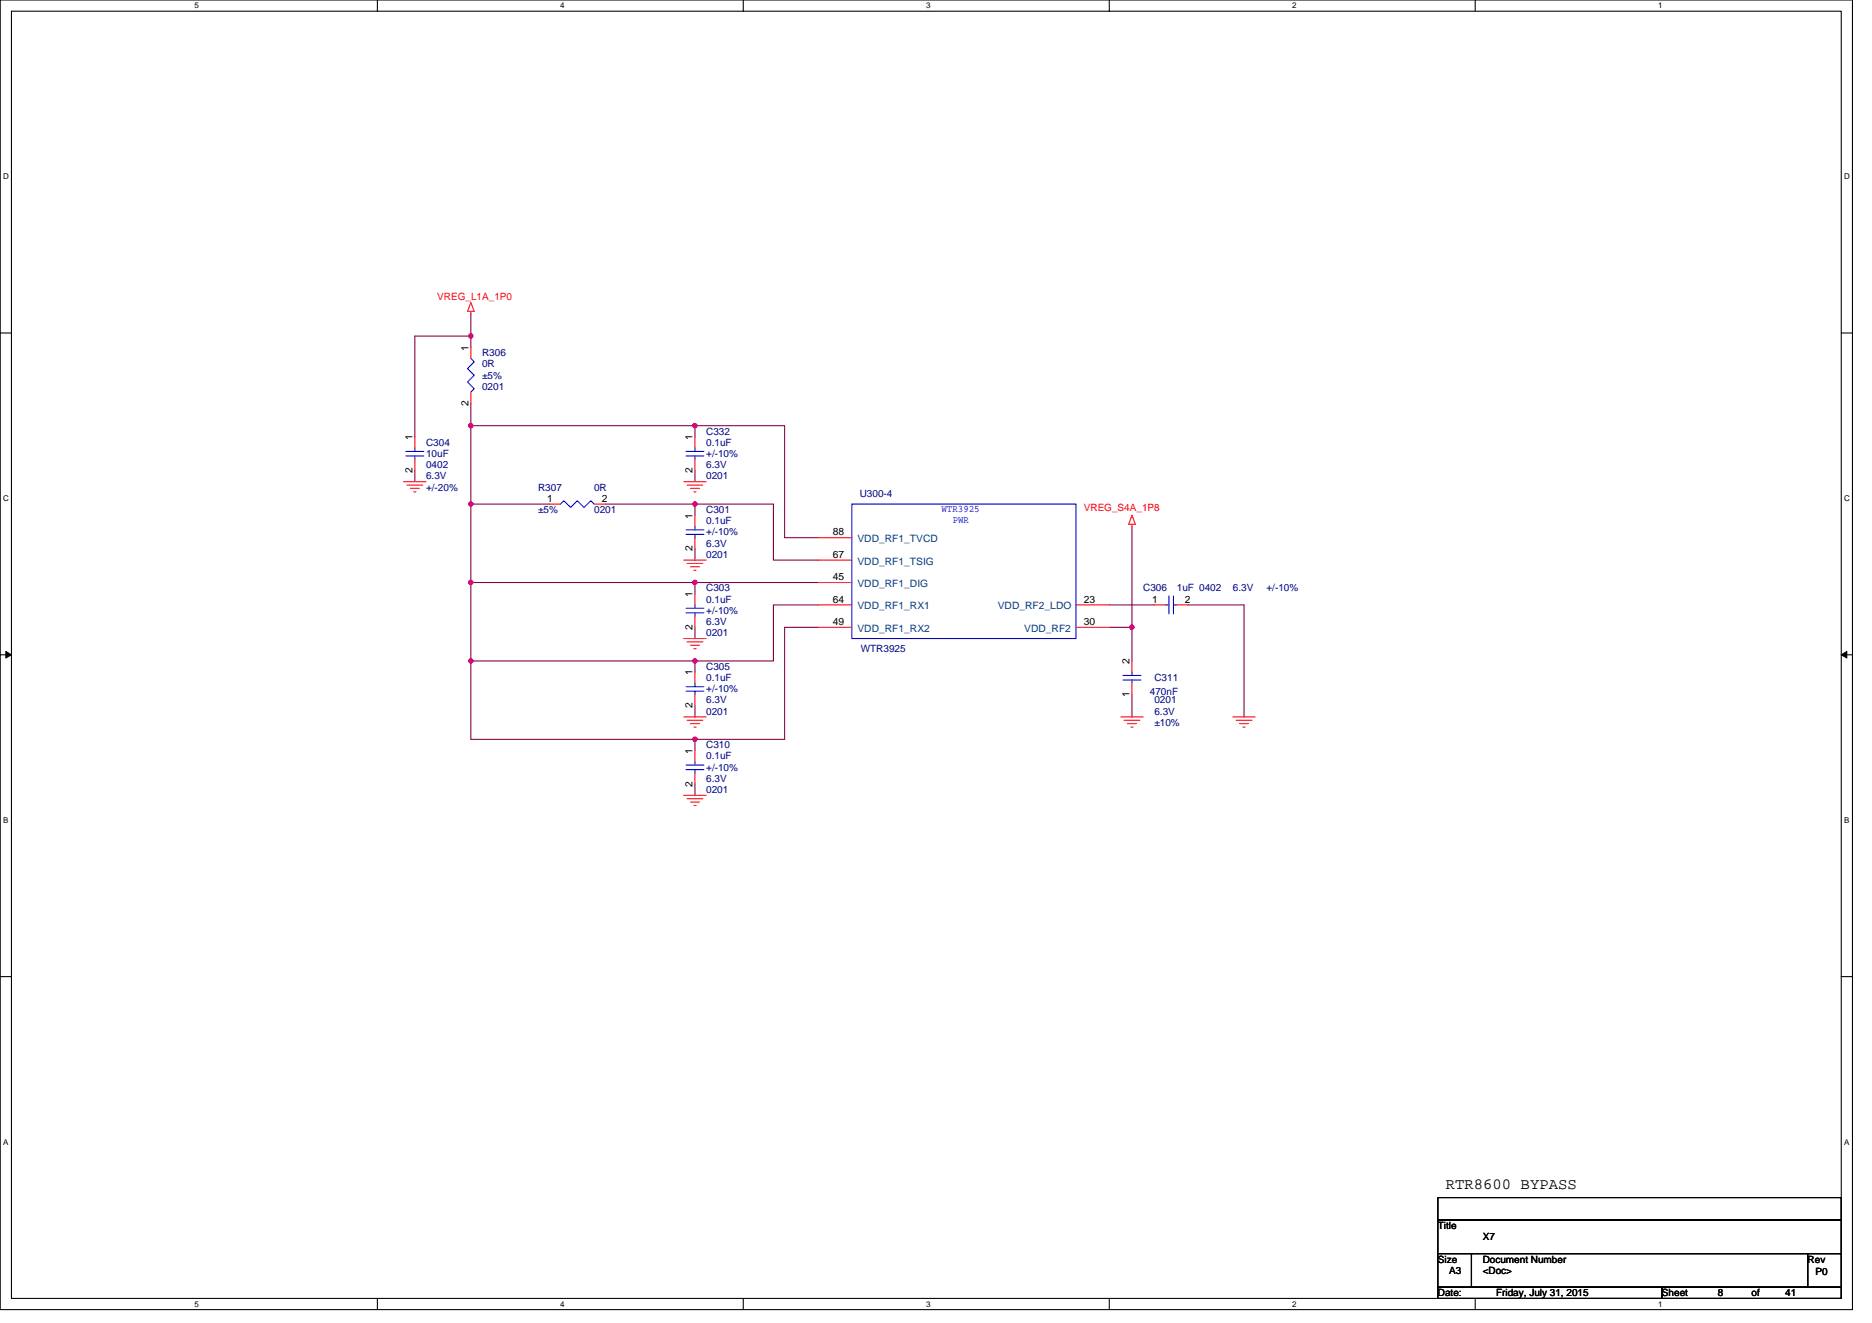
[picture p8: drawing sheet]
<svg xmlns="http://www.w3.org/2000/svg" width="297mm" height="210mm" viewBox="0 0 297 210" stroke-linecap="round" stroke-linejoin="round" font-family="sans-serif">
<path d="M0 0h293.9v207.9h-293.9zM1.8 1.8h290.4v204.3h-290.4z" fill="none" stroke="#000" stroke-width=".17"/>
<g fill="#fff">
<path d="M30.8 .2h.7v1.4h-.7z"/>
<path d="M30.8 206.3h.7v1.4h-.7z"/>
</g>
<path d="M59.9 0v1.8M59.9 206.1v1.8" fill="none" stroke="#000" stroke-width=".17"/>
<g fill="#fff">
<path d="M88.9 .2h.7v1.4h-.7z"/>
<path d="M88.9 206.3h.7v1.4h-.7z"/>
</g>
<path d="M117.9 0v1.8M117.9 206.1v1.8" fill="none" stroke="#000" stroke-width=".17"/>
<g fill="#fff">
<path d="M147 .2h.7v1.4h-.7z"/>
<path d="M147 206.3h.7v1.4h-.7z"/>
</g>
<path d="M176 0v1.8M176 206.1v1.8" fill="none" stroke="#000" stroke-width=".17"/>
<g fill="#fff">
<path d="M205 .2h.7v1.4h-.7z"/>
<path d="M205 206.3h.7v1.4h-.7z"/>
</g>
<path d="M234.1 0v1.8M234.1 206.1v1.8" fill="none" stroke="#000" stroke-width=".17"/>
<g fill="#fff">
<path d="M263.1 .2h.7v1.4h-.7z"/>
<path d="M263.1 206.3h.7v1.4h-.7z"/>
<path d="M.5 27.3h.9v1.4h-.9z"/>
<path d="M292.6 27.3h.9v1.4h-.9z"/>
<path d="M.5 78.4h.9v1.4h-.9z"/>
<path d="M292.6 78.4h.9v1.4h-.9z"/>
</g>
<path d="M0 52.9h1.8M292.2 52.9h1.7" fill="none" stroke="#000" stroke-width=".17"/>
<g fill="#fff">
<path d="M.5 129.5h.8v1.4h-.8z"/>
<path d="M292.6 129.5h.9v1.4h-.9z"/>
</g>
<path d="M0 103.9h1.8M292.2 103.9h1.7" fill="none" stroke="#000" stroke-width=".17"/>
<path d="M.9 103.4l.9 .5-.9 .5zM292.2 103.9l.8-.5v1z" fill="#000" stroke="#000" stroke-width=".16"/>
<g fill="#fff">
<path d="M.5 180.5h.8v1.4h-.8z"/>
<path d="M292.6 180.5h.9v1.4h-.9z"/>
</g>
<path d="M0 155h1.8M292.2 155h1.7M228.2 190.1h64v3.5h-64zM228.2 193.6h64v5.4h-64zM228.2 199h5.3v5.3h-5.3zM233.5 199h53.3v5.3h-53.3zM286.8 199h5.4v5.3h-5.4zM228.2 204.3h35.5v1.8h-35.5zM263.7 204.3h28.5v1.8h-28.5z" fill="none" stroke="#000" stroke-width=".17"/>
<g fill="none" stroke="#800040" stroke-width=".17">
<path d="M74.7 49.8v3.5M74.7 55.1v-1.8h-8.9v16M65.8 74.7v1.8M74.7 67.6h35.6M74.7 67.6v12.4M74.7 64v3.6M110.3 67.6v1.7M110.3 74.7v1.8M110.3 67.6h14.2v17.7h5.3M74.7 80h12.5M74.7 92.5h35.6M74.7 80v24.9"/>
<path d="M96.1 80h14.2M110.3 80h12.4v8.9h7.1M110.3 80v1.8M110.3 87.1v1.8M110.3 92.5v1.7M110.3 99.6v1.7M110.3 92.5h19.5M129.8 96h-7.1v8.9h-12.4M129.8 99.6h-5.3v17.7h-14.2M176.1 96h7.1M176.1 99.6h3.5M179.6 99.6v5.3"/>
<path d="M179.6 83.6v16M188.5 96h8.9v17.8M74.7 104.9h35.6M74.7 104.9v12.4h35.6M110.3 104.9v1.8M110.3 112v1.8M110.3 117.3v1.8M179.6 110.2v3.6M110.3 124.5v1.7"/>
</g>
<g fill="#f0f" stroke="#f0f" stroke-width=".17">
<circle cx="74.7" cy="67.6" r=".35"/>
<circle cx="110.3" cy="67.6" r=".35"/>
<circle cx="74.7" cy="80" r=".35"/>
<circle cx="110.3" cy="80" r=".35"/>
<circle cx="74.7" cy="92.4" r=".35"/>
<circle cx="110.3" cy="92.4" r=".35"/>
<circle cx="110.3" cy="104.9" r=".35"/>
<circle cx="110.3" cy="117.3" r=".35"/>
<circle cx="74.7" cy="104.9" r=".35"/>
<circle cx="179.6" cy="99.6" r=".35"/>
<circle cx="74.7" cy="53.3" r=".35"/>
</g>
<g fill="none" stroke="#f00" stroke-width=".17">
<path d="M74.7 48l.5 1.4h-1zM74.7 49.4v.4M74.7 55.1v1.8M64 76.5h3.6M64.6 77h2.5M65.1 77.5h1.4M65.7 78.1h.3M65.8 69.3v1.8M65.8 72.9v1.8M74.7 62.2v1.8M108.5 76.5h3.6M109 77h2.5"/>
<path d="M109.6 77.5h1.4M110.1 78.1h.3M110.3 69.3v1.8M110.3 72.9v1.8M87.2 80h1.7M94.3 80h1.8M108.5 88.9h3.6M109 89.4h2.5M109.6 90h1.4M110.1 90.5h.3M110.3 94.2v1.8M110.3 97.8v1.8"/>
<path d="M110.3 81.8v1.8M110.3 85.3v1.8M129.8 85.3h5.4M129.8 88.9h5.4M129.8 92.5h5.4M129.8 96h5.4M129.8 99.6h5.4M170.7 96h5.4M170.7 99.6h5.4M179.6 81.8l.5 1.4h-1zM179.6 83.2v.4M183.2 96h1.8"/>
<path d="M186.7 96h1.8M108.5 101.3h3.6M108.5 113.8h3.6M109 101.9h2.5M109 114.3h2.5M109.6 102.4h1.4M109.6 114.9h1.4M110.1 103h.3M110.1 115.4h.3M110.3 106.7v1.8M110.3 110.2v1.8M110.3 119.1v1.8"/>
<path d="M177.8 113.8h3.6M178.4 114.3h2.5M178.9 114.9h1.4M179.4 115.4h.4M179.6 108.5v1.7M179.6 104.9v1.8M195.6 113.8h3.6M196.1 114.3h2.5M196.7 114.9h1.4M197.2 115.4h.4M108.5 126.2h3.6M109 126.8h2.5"/>
<path d="M109.6 127.3h1.4M110.1 127.8h.3M110.3 122.7v1.8"/>
</g>
<g fill="none" stroke="#00f" stroke-width=".17">
<path d="M74.7 56.9l.5 .5-1 1.1 1 1.1-1 1 1 1.1-.5 .5M64.4 71.6h2.8M64.4 72.4h2.8M65.8 71.1v.5M65.8 72.4v.5M108.9 71.6h2.8M108.9 72.4h2.8M110.3 71.1v.5M110.3 72.4v.5M88.9 80l.6-.5 1 1 1.1-1 1.1 1 1-1 .6 .5M108.9 96.5h2.8M108.9 97.3h2.8"/>
<path d="M108.9 84.1h2.8M108.9 84.8h2.8M110.3 96v.5M110.3 97.3v.5M110.3 83.6v.5M110.3 84.8v.5M135.2 80h35.5v21.3h-35.5zM185 96h.5M185.5 94.6v2.8M186.2 94.6v2.8M186.2 96h.5M108.9 109h2.8"/>
<path d="M108.9 109.7h2.8M110.3 108.5v.5M110.3 109.7v.5M178.2 107.9h2.8M178.2 107.2h2.8M179.6 107.9v.6M179.6 106.7v.5M108.9 121.4h2.8M108.9 122.2h2.8M110.3 120.9v.5M110.3 122.2v.5"/>
</g>
<text font-size="2.5" x="229.4" y="188.7">RTR8600 BYPASS</text>
<g font-size="1.6" fill="#f00">
<text x="69.4" y="47.6">VREG_L1A_1P0</text>
<text x="172" y="81.1">VREG_S4A_1P8</text>
</g>
<g font-size="1.6">
<text x="74.3" y="55.6" transform="rotate(-90 74.3 55.6)">1</text>
<text x="74.3" y="64.4" transform="rotate(-90 74.3 64.4)">2</text>
<text x="65.4" y="69.9" transform="rotate(-90 65.4 69.9)">1</text>
<text x="109.9" y="69.9" transform="rotate(-90 109.9 69.9)">1</text>
<text x="65.4" y="75.1" transform="rotate(-90 65.4 75.1)">2</text>
<text x="109.9" y="75.1" transform="rotate(-90 109.9 75.1)">2</text>
<text x="86.8" y="79.6">1</text>
<text x="95.5" y="79.6">2</text>
<text x="109.9" y="82.3" transform="rotate(-90 109.9 82.3)">1</text>
<text x="109.9" y="87.5" transform="rotate(-90 109.9 87.5)">2</text>
<text x="132.1" y="85">88</text>
<text x="132.1" y="88.5">67</text>
<text x="109.9" y="94.8" transform="rotate(-90 109.9 94.8)">1</text>
<text x="132.1" y="92.1">45</text>
<text x="132.1" y="95.6">64</text>
<text x="172" y="95.6">23</text>
<text x="182.8" y="95.6">1</text>
<text x="188" y="95.6">2</text>
<text x="109.9" y="99.9" transform="rotate(-90 109.9 99.9)">2</text>
<text x="132.1" y="99.2">49</text>
<text x="172" y="99.2">30</text>
<text x="109.9" y="107.2" transform="rotate(-90 109.9 107.2)">1</text>
<text x="179.2" y="105.4" transform="rotate(-90 179.2 105.4)">2</text>
<text x="109.9" y="112.4" transform="rotate(-90 109.9 112.4)">2</text>
<text x="179.2" y="110.6" transform="rotate(-90 179.2 110.6)">1</text>
<text x="109.9" y="119.7" transform="rotate(-90 109.9 119.7)">1</text>
<text x="109.9" y="124.8" transform="rotate(-90 109.9 124.8)">2</text>
<text x="228.2" y="195.1">Title</text>
<text x="235.3" y="196.8">X7</text>
<text x="228.2" y="200.4">Size</text>
<text x="229.9" y="202.2">A3</text>
<text x="235.3" y="200.4">Document Number</text>
<text x="235.3" y="202.2">&lt;Doc&gt;</text>
<text x="286.8" y="200.4">Rev</text>
<text x="288.1" y="202.3">P0</text>
<text x="228.2" y="205.7">Date:</text>
<text x="237.4" y="205.7">Friday, July 31, 2015</text>
<text x="263.7" y="205.7">Sheet</text>
<text x="272.6" y="205.7">8</text>
<text x="277.9" y="205.7">of</text>
<text x="283.3" y="205.7">41</text>
</g>
<g font-size="1.6" fill="#000080">
<text x="76.5" y="56.5">R306</text>
<text x="76.5" y="58.3">0R</text>
<text x="76.5" y="60.1">±5%</text>
<text x="76.5" y="61.9">0201</text>
<text x="67.6" y="70.8">C304</text>
<text x="112.1" y="69">C332</text>
<text x="112.1" y="70.8">0.1uF</text>
<text x="67.6" y="72.5">10uF</text>
<text x="67.6" y="74.3">0402</text>
<text x="67.6" y="76.1">6.3V</text>
<text x="67.6" y="77.9">+/-20%</text>
<text x="85.4" y="77.9">R307</text>
<text x="94.3" y="77.9">0R</text>
<text x="112.1" y="76.1">0201</text>
<text x="112.1" y="74.3">6.3V</text>
<text x="112.1" y="72.5">+/-10%</text>
<text x="85.4" y="81.4">±5%</text>
<text x="94.3" y="81.4">0201</text>
<text x="112.1" y="81.4">C301</text>
<text x="112.1" y="83.2">0.1uF</text>
<text x="136.4" y="78.9">U300-4</text>
<text x="112.1" y="88.5">0201</text>
<text x="112.1" y="86.8">6.3V</text>
<text x="112.1" y="85">+/-10%</text>
<text x="112.1" y="93.9">C303</text>
<text x="112.1" y="95.7">0.1uF</text>
<text x="181.4" y="93.9">C306</text>
<text x="186.7" y="93.9">1uF 0402</text>
<text x="195.6" y="93.9">6.3V</text>
<text x="201" y="93.9">+/-10%</text>
<text x="112.1" y="101">0201</text>
<text x="112.1" y="99.2">6.3V</text>
<text x="112.1" y="97.4">+/-10%</text>
<text x="112.1" y="106.3">C305</text>
<text x="136.6" y="103.5">WTR3925</text>
<text x="112.1" y="108.1">0.1uF</text>
<text x="112.1" y="113.4">0201</text>
<text x="112.1" y="111.7">6.3V</text>
<text x="112.1" y="109.9">+/-10%</text>
<text x="182.5" y="110.2">470nF</text>
<text x="183.2" y="108.1">C311</text>
<text x="183.2" y="111.7">0201</text>
<text x="183.2" y="113.4">6.3V</text>
<text x="112.1" y="118.8">C310</text>
<text x="183.2" y="115.2">±10%</text>
<text x="112.1" y="120.5">0.1uF</text>
<text x="112.1" y="125.9">0201</text>
<text x="112.1" y="124.1">6.3V</text>
<text x="112.1" y="122.3">+/-10%</text>
</g>
<g font-size="1.6" fill="#00f">
<text x="149.4" y="81.3">WTR3925</text>
<text x="151.2" y="83">PWR</text>
</g>
<g font-size="1.6" fill="#004080">
<text x="136.1" y="86.1">VDD_RF1_TVCD</text>
<text x="136.1" y="89.6">VDD_RF1_TSIG</text>
<text x="136.1" y="93.2">VDD_RF1_DIG</text>
<text x="136.1" y="96.7">VDD_RF1_RX1</text>
<text x="136.1" y="100.3">VDD_RF1_RX2</text>
<text x="158.3" y="96.7">VDD_RF2_LDO</text>
<text x="162.5" y="100.3">VDD_RF2</text>
</g>
<g font-size="1.3">
<text x="30.8" y="1.3">5</text>
<text x="88.9" y="1.3">4</text>
<text x="147" y="1.3">3</text>
<text x="205" y="1.3">2</text>
<text x="263.1" y="1.3">1</text>
<text x=".5" y="28.4">D</text>
<text x="292.6" y="28.4">D</text>
<text x=".5" y="79.5">C</text>
<text x="292.6" y="79.5">C</text>
<text x=".5" y="130.6">B</text>
<text x="292.6" y="130.6">B</text>
<text x=".5" y="181.7">A</text>
<text x="292.6" y="181.7">A</text>
<text x="30.8" y="207.4">5</text>
<text x="88.9" y="207.4">4</text>
<text x="147" y="207.4">3</text>
<text x="205" y="207.4">2</text>
<text x="263.1" y="207.4">1</text>
</g>
</svg>
